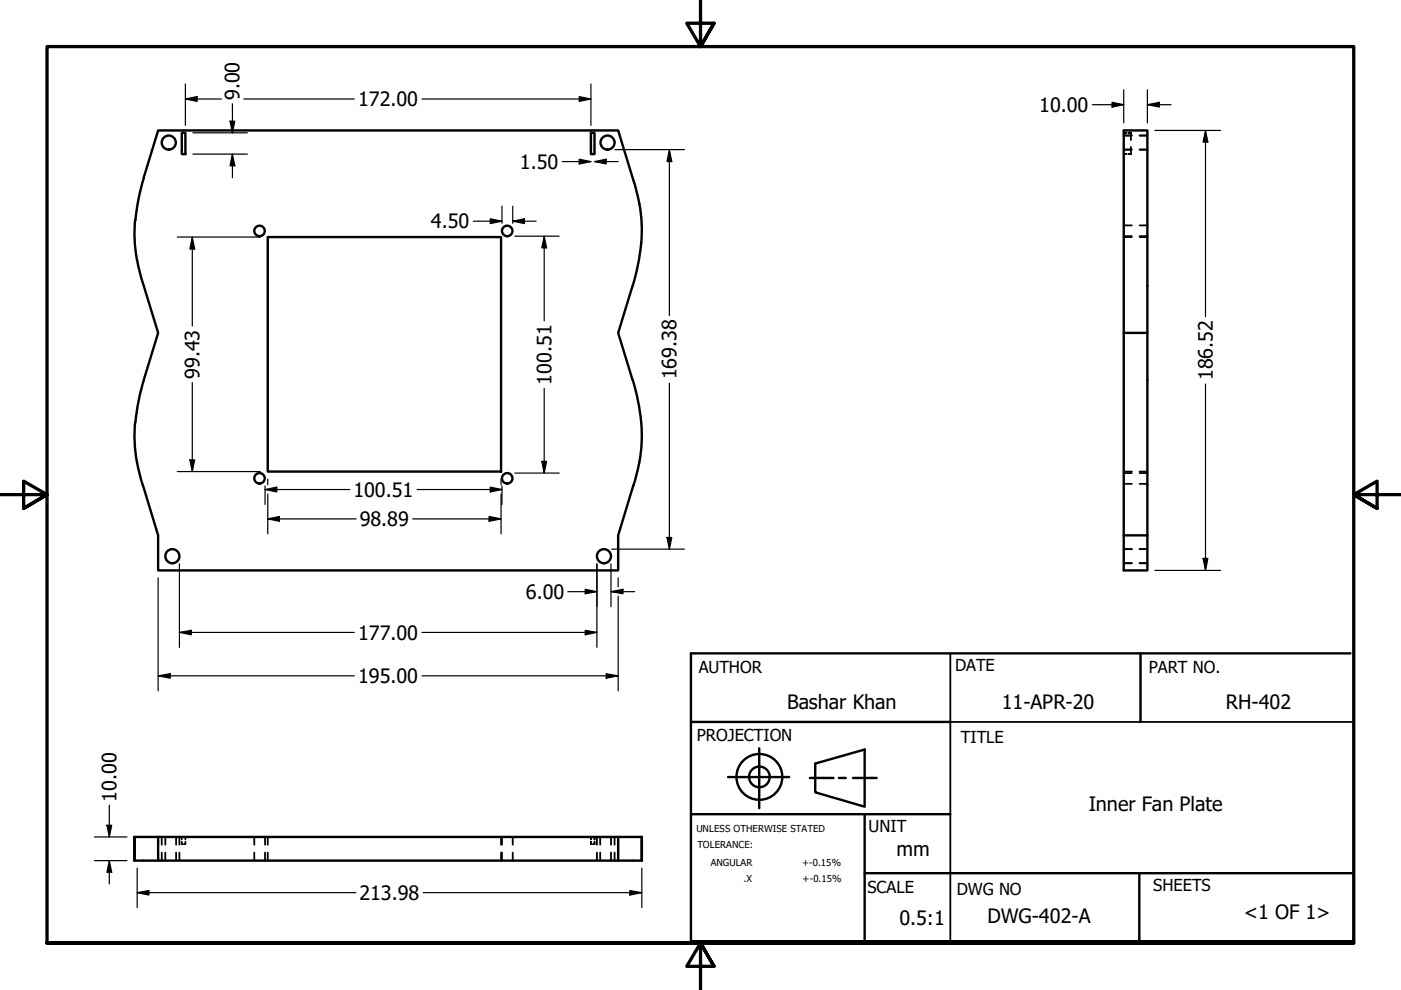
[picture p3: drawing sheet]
<svg xmlns="http://www.w3.org/2000/svg" width="297mm" height="210mm" viewBox="0 0 297 210" stroke-linecap="round" stroke-linejoin="round" font-family="sans-serif">
<!-- layer: Visible (ANSI) -->
<g fill="none" stroke="#000" stroke-width=".51">
<path d="M30.5 37.6l3-9.9h97.6l3.2 10.6M30.5 37.7l-1.1 4.4-.7 4.6M38.5 28.2h.8v4.5h-.8zM125.3 28.2h.7v4.5h-.7zM134.3 38.3a33.3 33.3 0 0 1 1.6 13.3M28.6 46.7a33.3 33.3 0 0 0 1.7 13.2M30.3 60l3.2 10.6-3 10M56.8 50.3h49.4v49.7h-49.4zM135.9 51.5l-.6 4.6-1.2 4.5M134.1 60.6l-3 10 3 10M238.3 70.6h5v42.9h-5M243.3 70.6v-42.9h-5v93.2h5v-7.4"/>
<path d="M28.6 89.6a33.3 33.3 0 0 0 1.7 13.3M30.5 80.5l-1.1 4.5-.7 4.5M134.1 80.5a34.8 34.8 0 0 1 .2 22.4M30.3 102.8l3.2 10.7v7.4h97.6v-7.4l3.2-10.7M28.5 177.5h107.6M33.5 177.5v5h97.6v-5M136.1 177.5v5v-5M28.5 182.5h5M28.5 182.5v-5v5M131.1 182.5h5"/>
<circle cx="35.8" cy="30.2" r="1.49"/>
<circle cx="128.8" cy="30.2" r="1.49"/>
<circle cx="55" cy="49" r="1.11"/>
<circle cx="107.5" cy="49" r="1.11"/>
<circle cx="36.5" cy="117.9" r="1.49"/>
<circle cx="55" cy="101.4" r="1.11"/>
<circle cx="107.5" cy="101.4" r="1.11"/>
<circle cx="128" cy="117.9" r="1.49"/>
</g>
<!-- layer: Hidden (ANSI) -->
<g fill="none" stroke="#000" stroke-width=".38">
<path d="M238.3 28.2h.5M238.3 32.7h.5M238.3 31.7h1.7M238.3 28.7h1.7M239.3 28.2h.5v1.5M239.8 31.2v1.5h-.5h.5M241.6 31.7h1.7M241.6 28.7h1.7M238.3 50.3h1.7M238.3 50.1h1.7M238.3 47.8h1.7M241.6 50.3h1.7"/>
<path d="M241.6 50.1h1.7M241.6 47.8h1.7M238.3 100h1.7M241.6 100h1.7M238.3 102.6h1.7M238.3 100.3h1.7M238.3 119.4h1.7M238.3 116.4h1.7M241.6 102.6h1.7M241.6 100.3h1.7M241.6 119.4h1.7M241.6 116.4h1.7"/>
<path d="M33.5 177.5v1.6M34.3 177.5v1.6M35.1 177.5v1.6M37.3 177.5v1.6M38 177.5v1.6M38.5 178.5v.5h.3M38.5 177.5v.5M39.3 177.5v.5M39.3 178.5v.5h-.2M53.9 177.5v1.6M56.2 177.5v1.6M56.8 177.5v1.6"/>
<path d="M106.2 177.5v1.6M106.4 177.5v1.6M108.7 177.5v1.6M125.3 179v-.5v.5h.2M125.3 177.5v.5M126 178.5v.5h-.2M126 177.5v.5M126.6 177.5v1.6M127.3 177.5v1.6M129.5 177.5v1.6M130.3 177.5v1.6M131.1 177.5v1.6"/>
<path d="M33.5 180.8v1.7M34.3 180.8v1.7M35.1 180.8v1.7M37.3 180.8v1.7M38 180.8v1.7M53.9 180.8v1.7M56.2 180.8v1.7M56.8 180.8v1.7M106.2 180.8v1.7M106.4 180.8v1.7M108.7 180.8v1.7M126.6 180.8v1.7"/>
<path d="M127.3 180.8v1.7M129.5 180.8v1.7M130.3 180.8v1.7M131.1 180.8v1.7"/>
</g>
<circle cx="125.3" cy="179" r=".19" fill="#000"/>
<!-- layer: Border (ANSI) -->
<path d="M148.5 -.1v10l-2.9-5h5.8l-2.9 5 2.9-5M0 104.9h10l-5-2.9v5.8l5-2.9-5 2.9M297 104.9h-10l5-2.9v5.8l-5-2.9 5 2.9M10 199.9v-190h277v190h-277h277M151.4 204.9l-2.9-5 2.9 5h-5.8l2.9-5v10" fill="none" stroke="#000" stroke-width=".7"/>
<!-- layer: Title (ANSI) -->
<g fill="none" stroke="#000" stroke-width=".51">
<path d="M241.8 138.5v14.6M286.3 138.5h-139.8v61.1h140.5M146.5 153.1h55M161 158.7v12.7M146.5 172.6h55M154.4 164.8h12.9M171.7 164.9h5M172.8 161.9l10.5-3v12.1l-10.5-3zM177.9 164.9h1.4M180.8 164.9h5.1M183.3 172.6v27.3M183.3 185.1h103.5"/>
<path d="M241.6 185.1v14.8"/>
<circle cx="161" cy="164.7" r="4.9"/>
<circle cx="161" cy="164.7" r="2.19"/>
</g>
<path d="M201.5 138.5v61.1M201.5 153.1h85.3M139.3 199.9h147.5" fill="none" stroke="#000" stroke-width=".38"/>
<!-- layer: Dimension (ANSI) -->
<g fill="none" stroke="#000" stroke-width=".25">
<path d="M39.3 17.8v8.8M125.3 17.8v8.8M238.3 19v7.1M243.3 19v7.1M39.3 21l2.5-.5v1zM39.3 21h7.6M40.9 32.7h11.6M40.9 28.2h11.6M48.8 25.7h1l-.5 2.5zM49.3 32.7l.5 2.5h-1zM49.3 22v6.2M49.3 32.7v5"/>
<path d="M51.7 21h23.4M89.5 21h35.8M119.2 34.3h6.1M122.8 20.5l2.5 .5-2.5 .5zM122.8 33.8l2.5 .5-2.5 .5zM126 34.3l2.5-.5v1zM126 34.3h5.1M130.4 31.7h14.7M141.9 31.7l.5 2.6h-1zM141.9 31.7v35.2M231.6 22.2h6.7M235.8 21.7l2.5 .5-2.5 .5z"/>
<path d="M243.3 22.2l2.5-.5v1zM243.3 22.2h5M244.9 27.7h13.9M255.6 27.7l.5 2.4h-1zM255.6 27.7v39.5M37.6 50.3h17.6M40.8 50.3l.5 2.5h-1zM40.8 50.3v18.8M100.3 46.9h6.1M103.9 46.4l2.5 .5-2.5 .5zM106.4 43.7v3.6M108.7 46.9l2.5-.5v1z"/>
<path d="M108.7 46.9h5M108.7 43.7v3.6M109.2 50.1h9.4M115.4 50.1l.5 2.4h-1zM115.4 50.1v17.9M37.6 100h17.6M40.3 97.5h1l-.5 2.5zM40.8 81.1v18.9M114.9 97.8h1l-.5 2.5zM115.4 82.3v18M141.9 81.3v35.1M255.6 81.4v39.5"/>
<path d="M38 119.5v17.8M56.2 103.8l2.5-.5v1zM56.2 103.8h18M56.2 103v4M56.8 110l2.4-.5v1zM56.8 110h18.7M56.8 101.6v1.2M56.8 104.7v8.5M87.5 110h18.7M88.5 103.8h17.9M103.7 109.5l2.5 .5-2.5 .5zM103.9 103.3l2.5 .5-2.5 .5z"/>
<path d="M106.2 101.6v1.2M106.2 104.7v8.5M106.4 103v4M109.2 100.3h9.4M126.6 119.5v17.8M129.5 119.5v9.1M129.7 116.4h15.4M141.4 114h1l-.5 2.4zM255.1 118.4h1l-.5 2.5zM33.5 122.5v24M38 134.1l2.6-.5v1zM38 134.1h37.1"/>
<path d="M89.5 134.1h37.1M120.4 125.4h6.2M124.1 124.9l2.5 .5-2.5 .5zM124.1 133.6l2.5 .5-2.5 .5zM129.5 125.4l2.6-.5v1zM129.5 125.4h5.1M131.1 122.5v1.9M131.1 126.4v20.1M244.9 120.9h13.9M33.5 143.3l2.6-.5v1zM33.5 143.3h41.6M89.5 143.3h41.6"/>
<path d="M128.5 142.8l2.6 .5-2.6 .5zM20 177.5h6.9M22.7 175h1l-.5 2.5zM23.2 170.7v6.8M20 182.5h6.9M23.2 182.5l.5 2.4h-1zM23.2 182.5v4.9M29.1 189.3l2.5-.5v1zM29.1 189.3h46.3M29.1 184.1v8.3M89.7 189.3h46.4M133.5 188.8l2.6 .5-2.6 .5z"/>
<path d="M136.1 184.1v8.3"/>
</g>
<g fill="#000">
<path d="M39.3 21l2.5-.5v1z" fill-rule="evenodd"/>
<path d="M48.8 25.7h1l-.5 2.5z" fill-rule="evenodd"/>
<path d="M49.3 32.7l.5 2.5h-1z" fill-rule="evenodd"/>
<path d="M122.8 20.5l2.5 .5-2.5 .5z" fill-rule="evenodd"/>
<path d="M122.8 33.8l2.5 .5-2.5 .5z" fill-rule="evenodd"/>
<path d="M126 34.3l2.5-.5v1z" fill-rule="evenodd"/>
<path d="M141.9 31.7l.5 2.6h-1z" fill-rule="evenodd"/>
<path d="M235.8 21.7l2.5 .5-2.5 .5z" fill-rule="evenodd"/>
<path d="M243.3 22.2l2.5-.5v1z" fill-rule="evenodd"/>
<path d="M255.6 27.7l.5 2.4h-1z" fill-rule="evenodd"/>
<path d="M40.8 50.3l.5 2.5h-1z" fill-rule="evenodd"/>
<path d="M103.9 46.4l2.5 .5-2.5 .5z" fill-rule="evenodd"/>
<path d="M108.7 46.9l2.5-.5v1z" fill-rule="evenodd"/>
<path d="M115.4 50.1l.5 2.4h-1z" fill-rule="evenodd"/>
<path d="M40.3 97.5h1l-.5 2.5z" fill-rule="evenodd"/>
<path d="M114.9 97.8h1l-.5 2.5z" fill-rule="evenodd"/>
<path d="M56.2 103.8l2.5-.5v1z" fill-rule="evenodd"/>
<path d="M56.8 110l2.4-.5v1z" fill-rule="evenodd"/>
<path d="M103.7 109.5l2.5 .5-2.5 .5z" fill-rule="evenodd"/>
<path d="M103.9 103.3l2.5 .5-2.5 .5z" fill-rule="evenodd"/>
<path d="M141.4 114h1l-.5 2.4z" fill-rule="evenodd"/>
<path d="M255.1 118.4h1l-.5 2.5z" fill-rule="evenodd"/>
<path d="M38 134.1l2.6-.5v1z" fill-rule="evenodd"/>
<path d="M124.1 124.9l2.5 .5-2.5 .5z" fill-rule="evenodd"/>
<path d="M124.1 133.6l2.5 .5-2.5 .5z" fill-rule="evenodd"/>
<path d="M129.5 125.4l2.6-.5v1z" fill-rule="evenodd"/>
<path d="M33.5 143.3l2.6-.5v1z" fill-rule="evenodd"/>
<path d="M128.5 142.8l2.6 .5-2.6 .5z" fill-rule="evenodd"/>
<path d="M22.7 175h1l-.5 2.5z" fill-rule="evenodd"/>
<path d="M23.2 182.5l.5 2.4h-1z" fill-rule="evenodd"/>
<path d="M29.1 189.3l2.5-.5v1z" fill-rule="evenodd"/>
<path d="M133.5 188.8l2.6 .5-2.6 .5z" fill-rule="evenodd"/>
</g>
<g font-size="4.2">
<text x="50.8" y="21.2" transform="rotate(-90 50.8 21.2)">9.00</text>
<text x="75.9" y="22.5">172.00</text>
<text x="220.3" y="23.7">10.00</text>
<text x="110.2" y="35.8">1.50</text>
<text x="91.4" y="48.4">4.50</text>
<text x="42.3" y="80.4" transform="rotate(-90 42.3 80.4)">99.43</text>
<text x="116.9" y="81.6" transform="rotate(-90 116.9 81.6)">100.51</text>
<text x="143.4" y="80.4" transform="rotate(-90 143.4 80.4)">169.38</text>
<text x="257.1" y="80.6" transform="rotate(-90 257.1 80.6)">186.52</text>
<text x="74.9" y="105.3">100.51</text>
<text x="76.3" y="111.5">98.89</text>
<text x="111.5" y="127">6.00</text>
<text x="75.9" y="135.6">177.00</text>
<text x="75.9" y="144.8">195.00</text>
<text x="166.9" y="150.3">Bashar Khan</text>
<text x="212.4" y="150.3">11-APR-20</text>
<text x="259.9" y="150.4">RH-402</text>
<text x="24.7" y="170" transform="rotate(-90 24.7 170)">10.00</text>
<text x="230.8" y="171.9">Inner Fan Plate</text>
<text x="190.1" y="181.5">mm</text>
<text x="76.2" y="190.8">213.98</text>
<text x="190.7" y="196.2">0.5:1</text>
<text x="209.4" y="195.7">DWG-402-A</text>
<text x="263.7" y="194.9">&lt;1 OF 1&gt;</text>
</g>
<g font-size="3.5">
<text x="148.1" y="142.8">AUTHOR</text>
<text x="202.5" y="142.2">DATE</text>
<text x="243.6" y="142.8">PART NO.</text>
<text x="147.8" y="157.2">PROJECTION</text>
<text x="203.7" y="157.5">TITLE</text>
<text x="184.1" y="176.4">UNIT</text>
<text x="184" y="189.3">SCALE</text>
<text x="202.9" y="189.7">DWG NO</text>
<text x="244.5" y="188.9">SHEETS</text>
</g>
<g font-size="2">
<text x="147.6" y="176.4">UNLESS OTHERWISE STATED</text>
<text x="147.9" y="179.9">TOLERANCE:</text>
<text x="150.7" y="183.6">ANGULAR</text>
<text x="170.1" y="183.7">+-0.15%</text>
<text x="157.6" y="187">.X</text>
<text x="170.2" y="187">+-0.15%</text>
</g>
</svg>
